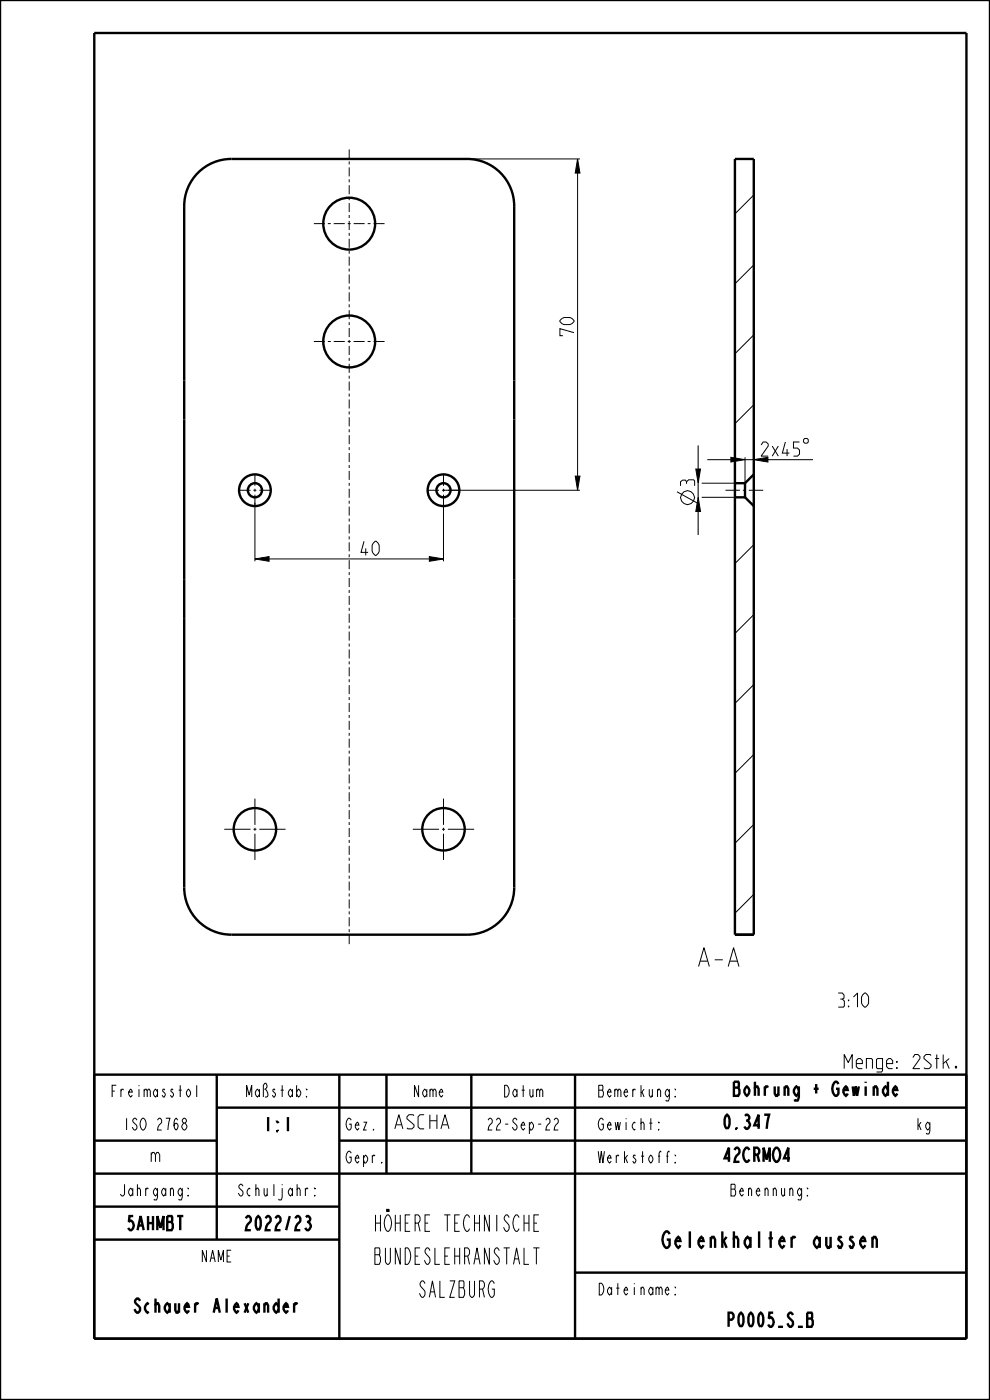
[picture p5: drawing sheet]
<svg xmlns="http://www.w3.org/2000/svg" width="210mm" height="297mm" viewBox="0 0 210 297" stroke-linecap="round" stroke-linejoin="round" font-family="sans-serif">
<g fill="none" stroke="#000" stroke-width=".21">
<path d="M99.1 33.7h23.9M122.5 33.7l.5 3h-1zM122.5 36.7v64.3M159.9 41.4l-4 4M159.9 56.2l-4 4M159.9 71l-4 4M147.6 99.5h1l-.5 3zM148.1 94.5v5M150 97.5h5M155 97l3 .5-3 .5zM158 97v5.5M158 97.5h1.9"/>
<path d="M159.9 97.5l3-.5v1zM159.9 85.9l-4 4M162.9 97.5h9.6M54.1 118.6l3-.5v1zM54.1 106.6v12.5M57.1 118.6h34M91.1 118.1l3 .5-3 .5zM94.1 104h28.9M94.1 105.8v13.3M122 101h1l-.5 3zM143.6 104.3l4.5 2.5M148.1 105.5l.5 3h-1z"/>
<path d="M148.1 102.5v3M148.1 108.5v5M148.8 105.5h7.1M148.8 102.5h7.1M159.9 115.5l-4 4M159.9 130.4l-4 4M159.9 145.2l-4 4M159.9 160.1l-4 4M159.9 174.9l-4 4M159.9 189.7l-4 4"/>
<circle cx="145.8" cy="105.6" r="1.47"/>
</g>
<path d="M122.5 33.7l.5 3h-1zM155 97l3 .5-3 .5zM159.9 97.5l3-.5v1zM54.1 118.6l3-.5v1zM91.1 118.1l3 .5-3 .5zM122 101h1l-.5 3zM147.6 99.5h1l-.5 3zM148.1 105.5l.5 3h-1z" fill="#000"/>
<g fill="none" stroke="#000" stroke-width=".51">
<path d="M0 0h210v297h-210zM20 7h185v277h-185zM155.9 33.7h4v164.6h-4zM39.1 89v34M109.1 89v34M155.9 105.5h2.1M155.9 102.5h2.1M158 102.5v3M158 105.5l1.9 1.9M159.9 100.6l-1.9 1.9M20 228h185v56M46 235h159"/>
<path d="M46 228v35M72 228v56M82 228v21M100 228v21M122 228v56M20 242h26M20 249h185M20 256h52M72 242h133M20 263h52M122 270h83"/>
</g>
<!-- layer: A_ACHSEN -->
<g fill="none" stroke="#000" stroke-width=".21">
<path d="M74.1 31.7v1.9M74.1 34.3v.6M74.1 35.5v1.9M74.1 38v.7M74.1 39.3v1.9M66.6 47.4h2.3M69.5 47.4h.7M70.8 47.4h2.3M73.8 47.4h.6M74.1 41.8v.7M74.1 43.1v1.9M74.1 45.6v.6"/>
<path d="M74.1 46.9v1.9M74.1 49.4v.6M74.1 50.7v1.9M74.1 53.2v.6M74.1 54.4v2M74.1 57v.6M74.1 58.2v1.9M75 47.4h2.4M78 47.4h.6M79.2 47.4h2.4M66.6 72.4h2.3M69.5 72.4h.7"/>
<path d="M70.8 72.4h2.3M73.8 72.4h.6M74.1 60.8v.6M74.1 62v1.9M74.1 64.6v.6M74.1 65.8v1.9M74.1 68.3v.7M74.1 69.6v1.9M74.1 72.1v.7M74.1 73.4v1.9M74.1 75.9v.6M74.1 77.2v1.9"/>
<path d="M74.1 79.7v.6M75 72.4h2.4M78 72.4h.6M79.2 72.4h2.4M74.1 81v1.9M74.1 83.5v.6M74.1 84.7v2M74.1 87.3v.6M74.1 88.5v1.9M74.1 91.1v.6M74.1 92.3v1.9M74.1 94.9v.6"/>
<path d="M74.1 96.1v1.9M74.1 98.6v.7M74.1 99.9v1.9M50.6 104h2.5M53.8 104h.6M54.1 100.5v2.6M54.1 103.7v.6M54.1 104.9v2.6M55 104h2.6M74.1 102.4v.7M74.1 103.7v1.9M74.1 106.2v.6"/>
<path d="M74.1 107.5v1.9M74.1 110v.6M74.1 111.3v1.9M74.1 113.8v.6M74.1 115v2M74.1 117.6v.6M74.1 118.8v1.9M90.6 104h2.5M93.8 104h.6M94.1 100.5v2.6M94.1 103.7v.6M94.1 104.9v2.6"/>
<path d="M95 104h2.6M153.9 104h3.1M157.6 104h.6M158.8 104h3.1M74.1 121.4v.6M74.1 122.6v1.9M74.1 125.2v.6M74.1 126.4v1.9M74.1 128.9v.7M74.1 130.2v1.9M74.1 132.7v.7M74.1 134v1.9"/>
<path d="M74.1 136.5v.6M74.1 137.8v1.9M74.1 140.3v.6M74.1 141.6v1.9M74.1 144.1v.6M74.1 145.3v2M74.1 147.9v.6M74.1 149.1v1.9M74.1 151.7v.6M74.1 152.9v1.9M74.1 155.5v.6M74.1 156.7v1.9"/>
<path d="M74.1 159.2v.7M47.6 175.9h5.5M53.8 175.9h.6M54.1 169.4v5.6M54.1 175.6v.6M54.1 176.9v5.5M55 175.9h5.6M74.1 160.5v1.9M74.1 163v.7M74.1 164.3v1.9M74.1 166.8v.6M74.1 168.1v1.9"/>
<path d="M74.1 170.6v.6M74.1 171.9v1.9M74.1 174.4v.6M74.1 175.6v2M74.1 178.2v.6M74.1 179.4v1.9M87.6 175.9h5.5M93.8 175.9h.6M94.1 169.4v5.6M94.1 175.6v.6M94.1 176.9v5.5M95 175.9h5.6"/>
<path d="M74.1 182v.6M74.1 183.2v1.9M74.1 185.8v.6M74.1 187v1.9M74.1 189.5v.7M74.1 190.8v1.9M74.1 193.3v.7M74.1 194.6v1.9M74.1 197.1v.6M74.1 198.4v1.9"/>
</g>
<g fill="none" stroke="#000" stroke-width=".51">
<path d="M39.1 80.7v8.3M109.1 80.7v8.3M39.1 123v8.3M109.1 123v8.3"/>
<circle cx="74.1" cy="47.4" r="5.5"/>
<circle cx="74.1" cy="72.4" r="5.5"/>
<circle cx="54.1" cy="104" r="3.4"/>
<circle cx="54.1" cy="104" r="1.5"/>
<circle cx="94.1" cy="104" r="3.4"/>
<circle cx="94.1" cy="104" r="1.5"/>
<circle cx="54.1" cy="175.9" r="4.5"/>
<circle cx="94.1" cy="175.9" r="4.5"/>
</g>
<!-- layer: A_RUNDUNGEN -->
<path d="M39.1 80.7v-37a10 10 0 0 1 10-10h50a10 10 0 0 1 10 10v37M39.1 131.3v57a10 10 0 0 0 10 10h50a10 10 0 0 0 10-10v-57M155.9 198.3h4" fill="none" stroke="#000" stroke-width=".51"/>
<text font-size="5.2" x="148.5" y="205">A-A</text>
<g font-size="4.6">
<text x="77.1" y="261.2">HÖHERE TECHNISCHE</text>
<text x="77.1" y="268.2">BUNDESLEHRANSTALT</text>
<text x="137.5" y="264.7">Gelenkhalter aussen</text>
<text x="87.6" y="275.2">SALZBURG</text>
</g>
<g font-size="3.9">
<text x="121.8" y="71.2" transform="rotate(-90 121.8 71.2)">70</text>
<text x="161.5" y="96.8">2x45</text>
<text x="147.3" y="103.1" transform="rotate(-90 147.3 103.1)">3</text>
<text x="76.6" y="117.8">40</text>
<text x="175.7" y="213.7">3:10</text>
<text x="178.5" y="226.7">Menge: 2Stk.</text>
<text x="155.5" y="232.5">Bohrung + Gewinde</text>
<text x="55.5" y="240">1:1</text>
<text x="83.2" y="239.5">ASCHA</text>
<text x="153.2" y="239.5">0.347</text>
<text x="31.6" y="246.5">m</text>
<text x="153.2" y="246.5">42CRMO4</text>
<text x="26" y="261">5AHMBT</text>
<text x="50.8" y="261">2022/23</text>
<text x="26.1" y="278.5">Schauer Alexander</text>
<text x="152.9" y="281.5">P0005_S_B</text>
</g>
<g font-size="3.3">
<text x="22.3" y="232.7">Freimasstol</text>
<text x="51.2" y="232.7">Maßstab:</text>
<text x="87.1" y="232.7">Name</text>
<text x="106.1" y="232.7">Datum</text>
<text x="127.1" y="232.7">Bemerkung:</text>
<text x="25.2" y="239.7">ISO 2768</text>
<text x="73.2" y="239.7">Gez.</text>
<text x="102.2" y="239.7">22-Sep-22</text>
<text x="127.1" y="239.7">Gewicht:</text>
<text x="194.2" y="239.7">kg</text>
<text x="73.2" y="246.7">Gepr.</text>
<text x="127.1" y="246.7">Werkstoff:</text>
<text x="24.2" y="253.7">Jahrgang:</text>
<text x="49.2" y="253.7">Schuljahr:</text>
<text x="153.7" y="253.7">Benennung:</text>
<text x="42.1" y="267.7">NAME</text>
<text x="127.1" y="274.7">Dateiname:</text>
</g>
</svg>
